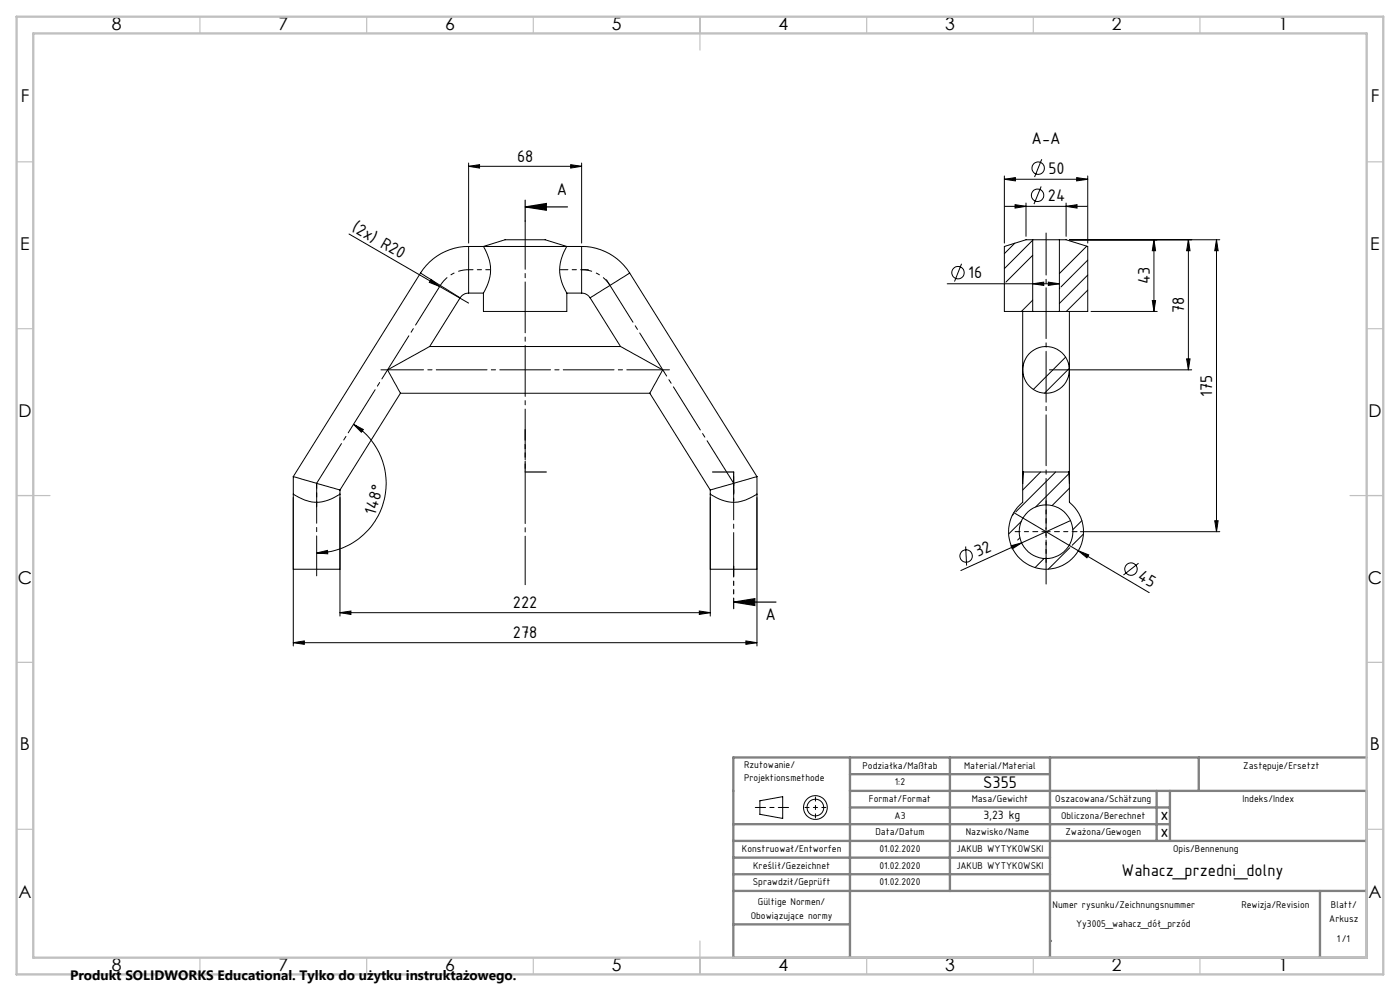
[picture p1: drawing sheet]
<svg xmlns="http://www.w3.org/2000/svg" width="420mm" height="297mm" viewBox="0 0 420 297" stroke-linecap="round" stroke-linejoin="round" font-family="sans-serif">
<g fill="none" stroke="#000" stroke-width=".3">
<path d="M140.6 49.8l3.3-.4v1zM140.6 48.9v23.9M140.6 49.8h33.9M171.2 49.4l3.3 .4-3.3 .6zM174.5 48.9v23.9M301.3 53.7l3.3-.5v1zM301.3 52.7v20.1M301.3 53.7h25M312.3 55.9l-2.1 5.3M312.5 47.7l-2.1 5.4M323 53.2l3.3 .5-3.3 .5zM326.3 52.7v20.1"/>
<path d="M104.7 70.1l27.2 15.8M140.6 73.9a16.9 16.9 0 0 0-14.4 7.9M140.6 73.9v13.9M140.6 73.9h4.4M145 73.9a12.4 12.4 0 0 1 0 13.9M145 73.9h25M145 73.9l6.5-2h12l6.5 2M170 73.9a12.4 12.4 0 0 0 0 13.9M170 73.9h4.5M174.5 73.9a16.9 16.9 0 0 1 14.4 7.9M174.5 73.9v13.9M288.5 79.1l-2.2 5.3"/>
<path d="M301.4 61.8h24.8M304.4 72.9l-3.1 3.1M304.5 61.3l3.3 .5-3.3 .6zM307.8 60.9v9.9M309.8 72l-8.5 8.5M309.8 76.5l-8 8.1M309.8 71.9h8M309.8 71.9h-2l-6.5 2v19.4h8.5M309.8 71.9v21.4M317.8 71.9h2l6.5 2v19.4h-8.5M317.8 71.9v21.4M319.8 61.8l3.3-.5v1.1z"/>
<path d="M319.8 60.9v9.9M320.8 71.9h45.1M326 73.8l-8.2 8.2M326.3 78l-8 8M346.2 71.9l.5 3.2h-1zM346.2 71.9v21.4M356.5 71.9l.5 3.2h-1zM356.5 71.9v38.9M364.9 71.9l.5 3.2h-1zM364.9 71.9v87.4M126.2 81.8l11.8 7.4M126.2 81.8l-38.2 61"/>
<path d="M129.3 83.7l2.6 2.2-3.1-1.3zM131.9 85.9l8.7 4.9M138 89.2l-9.1 14.7M140.6 87.8a3.1 3.1 0 0 0-2.6 1.4M140.6 87.8h4.4M145 87.8v5.5h25v-5.5M170 87.8h4.5M174.5 87.8a3.1 3.1 0 0 1 2.5 1.4M177 89.2l9.2 14.7M188.9 81.8l-11.9 7.4M188.9 81.8l38.2 61M284.2 85.1h33.6"/>
<path d="M306.8 93.3v48.2M309.8 85.1l3.3-.5v.9zM309.8 90l-3.4 3.3M309.8 93.3h8M314.5 84.6l3.3 .5-3.3 .4zM318 86.3l-.2 .2M320.8 93.3v57.2a11.3 11.3 0 0 1 1.3 16.5 11.3 11.3 0 0 1-16.6 0 11.3 11.3 0 0 1 1.3-16.5v-9M326.3 82.4l-8.5 8.5M326.3 87l-6.4 6.3M327.3 93.3h19.9M345.7 90.1h1l-.5 3.2zM120.1 117.9l-18.1 29"/>
<path d="M120.1 117.9h74.8M128.9 103.9l-12.6 6.9 3.8 7.1M128.9 103.9h57.3M186.2 103.9l12.6 6.9-3.9 7.1M194.9 117.9l18.2 29M314.8 110.8h42.7M319.7 107l-9.7 9.7M320.8 110.4l-7.4 7.4M356 107.6h1l-.5 3.2zM106 127.2l3 1.5-.6 .8zM106 127.2a20.9 20.9 0 0 1 9 23.4 20.9 20.9 0 0 1-20 15.1M88 149.1v44.5"/>
<path d="M88 148.1v22.5h14v-22.5M88 148.1a11.2 11.2 0 0 0 14 0M88 142.8l14 4.1M88 142.8v5.3M102 149.1v35.5M102 146.9v1.2M213.1 149.1v35.5M213.1 148.1v22.5h14v-22.5M213.1 148.1a11.2 11.2 0 0 0 14 0M213.1 146.9v1.2M227.1 149.1v44.5M227.1 142.8l-14 4.1"/>
<path d="M227.1 142.8v5.3M304 154.2l-.3 .3M304.1 153.6l40.7 24M306.4 156.3l-3.8 3.8M306.8 141.5h.3M307.1 141.5l-.3 3.3M307.1 141.5h13.5M312.2 141.5l-5.4 5.4M312.6 159.3h2.5M313.8 158.1v2.5M316.7 141.5l-12 11.9M320.6 141.5l.2 3.3"/>
<path d="M320.6 141.5h.2M320.6 142l-9.9 9.9M320.8 146.3l-5.2 5.2M321.1 156l-32.8 15M324.1 159.3h41.8M324.6 156l-2.8 2.7M364.4 156.1h1l-.5 3.2zM95 165.7l3.2-.7 .1 1zM289.7 163.8l.3 5.7M303.3 163.6l3.2-.9-2.8 1.8zM306 161.2l-.7 .7M313.2 167.4l-2.7 2.7"/>
<path d="M321 164.1l-6.5 6.5M323.5 165.1l3.1 1.2-.5 .9zM325 160.1l-3.3 3.3M341.6 168.8l-4.6 3.5M88 192.6l3.3-.5v1zM88 192.6h139.1M102 183.6l3.3-.5v1zM102 183.6h111.1M209.8 183.1l3.3 .5-3.3 .5zM223.8 192.1l3.3 .5-3.3 .5zM228 240l6.8-1.2v6.5l-6.8-1.3z"/>
<circle cx="311.3" cy="58.5" r="1.87"/>
<circle cx="311.4" cy="50.4" r="1.87"/>
<circle cx="287.4" cy="81.7" r="1.87"/>
<circle cx="313.8" cy="110.8" r="7"/>
<circle cx="313.8" cy="159.3" r="8.1"/>
<circle cx="289.8" cy="166.6" r="1.86"/>
<circle cx="339.3" cy="170.6" r="1.86"/>
<circle cx="244.6" cy="242" r="3.6"/>
<circle cx="244.6" cy="242" r="2.49"/>
</g>
<path d="M140.6 80.8a10 10 0 0 0-8.5 4.7M183 85.5a10 10 0 0 0-8.5-4.7" fill="none" stroke="#000" stroke-width=".3" stroke-dasharray="15.2 1.3 1.3 1.3" stroke-dashoffset="12.1" stroke-linecap="butt"/>
<path d="M157.6 62l6.3-1v2zM157.6 62h12.7M220.1 180.4l6.3-1v2.1zM220.1 180.4h12.7" fill="none" stroke="#000" stroke-width=".35"/>
<path d="M157.6 66.2v109" fill="none" stroke="#000" stroke-width=".3" stroke-dasharray="15.2 1.3 1.3 1.3" stroke-dashoffset=".7"/>
<path d="M147.1 80.8h-6.5" fill="none" stroke="#000" stroke-width=".3" stroke-dasharray="15.2 1.3 1.3 1.3" stroke-dashoffset="13.9"/>
<path d="M132.1 85.5l-37.1 59.3" fill="none" stroke="#000" stroke-width=".3" stroke-dasharray="15.2 1.3 1.3 1.3" stroke-dashoffset="1.2"/>
<path d="M95 144.8v7" fill="none" stroke="#000" stroke-width=".3" stroke-dasharray="15.2 1.3 1.3 1.3" stroke-dashoffset="13.6"/>
<path d="M181.9 83.8l38.2 61" fill="none" stroke="#000" stroke-width=".3" stroke-dasharray="15.2 1.3 1.3 1.3" stroke-dashoffset=".2"/>
<path d="M168.1 80.8h8.4" fill="none" stroke="#000" stroke-width=".3" stroke-dasharray="15.2 1.3 1.3 1.3" stroke-dashoffset="12.9"/>
<path d="M220.1 144.8v5.3" fill="none" stroke="#000" stroke-width=".3" stroke-dasharray="15.2 1.3 1.3 1.3" stroke-dashoffset="14.5"/>
<path d="M95 144.8v27.8" fill="none" stroke="#000" stroke-width=".3" stroke-dasharray="15.2 1.3 1.3 1.3" stroke-dashoffset="3.3"/>
<path d="M220.1 142.8v29.8" fill="none" stroke="#000" stroke-width=".3" stroke-dasharray="15.2 1.3 1.3 1.3" stroke-dashoffset="2.3"/>
<path d="M200.8 110.8h-86.5" fill="none" stroke="#000" stroke-width=".3" stroke-dasharray="15.2 1.3 1.3 1.3" stroke-dashoffset="2.4"/>
<path d="M313.8 175v-105.2" fill="none" stroke="#000" stroke-width=".3" stroke-dasharray="15.2 1.3 1.3 1.3" stroke-dashoffset="2.6"/>
<path d="M311.3 159.3h-6.8M313.8 156.8v-6.8M316.3 159.3h6.8M313.8 161.8v6.8" fill="none" stroke="#000" stroke-width=".3" stroke-dasharray="15.2 1.3 1.3 1.3" stroke-dashoffset="13.7"/>
<path d="M157.6 141.5v-12.7M220.1 182.4v-12.7" fill="none" stroke="#000" stroke-width=".35" stroke-dasharray="6.3 1.3 1.3 1.3 1.3 1.3" stroke-dashoffset="3.2"/>
<path d="M157.6 66.3v-6.3M163.9 141.5h-6.3M220.1 141.5h-6.3M220.1 147.8v-6.3" fill="none" stroke="#000" stroke-width=".35" stroke-dasharray="6.3 1.3 1.3 1.3 1.3 1.3"/>
<path d="M244.6 238.9v6.2M241.5 242h6.3" fill="none" stroke="#000" stroke-width=".3" stroke-dasharray="15.2 1.3 1.3 1.3" stroke-dashoffset="14"/>
<path d="M226.6 242h10" fill="none" stroke="#000" stroke-width=".3" stroke-dasharray="15.2 1.3 1.3 1.3" stroke-dashoffset="12.2"/>
<g fill="none" stroke="#808080" stroke-width=".7">
<path d="M255 227v60M255 232h60M285 227v40M315 227v60M347 237v15M351 237v15M359.6 227v10M410 227h-190v60h190v-50h-155M220 247h131M220 252h190M220 257h95M255 242h96"/>
<path d="M220 262h95M220 267h190M220 277h35M396 267v20M315 282h.1"/>
</g>
<g fill="none" stroke="#c0c0c0" stroke-width=".35">
<path d="M60 5v5M110 5v5M160 5v5M210 5v10M260 5v5M310 5v5M360 5v5M5 48.5h5M410 48.5h5M5 98.5h5M410 98.5h5M5 148.5h10"/>
<path d="M405 148.5h10M5 198.5h5M410 198.5h5M5 248.5h5M410 248.5h5M60 287v5M110 287v5M160 287v5M210 282v10M260 287v5M310 287v5M360 287v5"/>
</g>
<path d="M5 5h410v287h-410zM10 10h400v277h-400z" fill="none" stroke="#c0c0c0" stroke-width=".7"/>
<g fill="#000">
<path d="M129.3 83.7l2.6 2.2-3.1-1.3zM303.3 163.6l3.2-.9-2.8 1.8zM323.5 165.1l3.1 1.2-.5 .9z"/>
<path d="M140.6 49.8l3.3-.4v1zM171.2 49.4l3.3 .4-3.3 .6z"/>
<path d="M301.3 53.7l3.3-.5v1zM323 53.2l3.3 .5-3.3 .5z"/>
<path d="M157.6 62l6.3-1v2zM220.1 180.4l6.3-1v2.1z"/>
<path d="M364.9 71.9l.5 3.2h-1zM364.4 156.1h1l-.5 3.2zM346.2 71.9l.5 3.2h-1zM345.7 90.1h1l-.5 3.2zM356.5 71.9l.5 3.2h-1zM356 107.6h1l-.5 3.2z"/>
<path d="M95 165.7l3.2-.7 .1 1zM106 127.2l3 1.5-.6 .8z"/>
<path d="M88 192.6l3.3-.5v1zM223.8 192.1l3.3 .5-3.3 .5zM304.5 61.3l3.3 .5-3.3 .6zM319.8 61.8l3.3-.5v1.1zM309.8 85.1l3.3-.5v.9zM314.5 84.6l3.3 .5-3.3 .4z"/>
<path d="M209.8 183.1l3.3 .5-3.3 .5zM102 183.6l3.3-.5v1z"/>
</g>
<g font-size="5.4">
<text x="309.5" y="43">A-A</text>
<text x="155.1" y="48.6">68</text>
<text x="314.5" y="52.1">50</text>
<text x="167.1" y="58.5">A</text>
<text x="314.4" y="60.2">24</text>
<text x="105.3" y="69" transform="rotate(30 105.3 69)">(2x) R20</text>
<text x="290.5" y="83.4">16</text>
<text x="344.9" y="85.2" transform="rotate(-90 344.9 85.2)">43</text>
<text x="355.3" y="93.8" transform="rotate(-90 355.3 93.8)">78</text>
<text x="363.7" y="118.9" transform="rotate(-90 363.7 118.9)">175</text>
<text x="112.6" y="154.6" transform="rotate(-74 112.6 154.6)">148°</text>
<text x="293.4" y="166.9" transform="rotate(-24 293.4 166.9)">32</text>
<text x="341.1" y="173.6" transform="rotate(31 341.1 173.6)">45</text>
<text x="153.9" y="182.4">222</text>
<text x="229.6" y="185.9">A</text>
<text x="153.9" y="191.3">278</text>
<text x="295" y="236.3">S355</text>
<text x="348.2" y="245.7">x</text>
<text x="348.2" y="250.8">x</text>
<text x="336.5" y="262.4">Wahacz_przedni_dolny</text>
</g>
<g font-size="5.3">
<text x="33.5" y="8.9">8</text>
<text x="83.5" y="8.9">7</text>
<text x="133.5" y="8.9">6</text>
<text x="183.5" y="8.9">5</text>
<text x="233.5" y="8.9">4</text>
<text x="283.5" y="8.9">3</text>
<text x="333.5" y="8.9">2</text>
<text x="383.5" y="8.9">1</text>
<text x="6.2" y="30.7">F</text>
<text x="411.2" y="30.7">F</text>
<text x="6.1" y="74.9">E</text>
<text x="411.1" y="74.9">E</text>
<text x="5.5" y="124.9">D</text>
<text x="410.5" y="124.9">D</text>
<text x="5.3" y="174.9">C</text>
<text x="410.3" y="174.9">C</text>
<text x="6" y="224.9">B</text>
<text x="411" y="224.9">B</text>
<text x="5.5" y="269.2">A</text>
<text x="410.5" y="269.2">A</text>
<text x="33.5" y="290.9">8</text>
<text x="83.5" y="290.9">7</text>
<text x="133.5" y="290.9">6</text>
<text x="183.5" y="290.9">5</text>
<text x="233.5" y="290.9">4</text>
<text x="283.5" y="290.9">3</text>
<text x="333.5" y="290.9">2</text>
<text x="383.5" y="290.9">1</text>
</g>
<text font-size="4.1" x="21" y="293.7">Produkt SOLIDWORKS Educational. Tylko do użytku instruktażowego.</text>
<text font-size="3.9" x="295" y="245.4">3,23 kg</text>
<g font-size="3.2">
<text x="223.2" y="230">Rzutowanie/</text>
<text x="258.7" y="230.4">Podziałka/Maßtab</text>
<text x="289.3" y="230.4">Material/Material</text>
<text x="373" y="230.4">Zastępuje/Ersetzt</text>
<text x="223.2" y="234.2">Projektionsmethode</text>
<text x="268.5" y="235.3">1:2</text>
<text x="260.7" y="240.4">Format/Format</text>
<text x="268.4" y="245.4">A3</text>
<text x="291.5" y="240.4">Masa/Gewicht</text>
<text x="316.6" y="240.4">Oszacowana/Schätzung</text>
<text x="318.3" y="245.4">Obliczona/Berechnet</text>
<text x="372.7" y="240.4">Indeks/Index</text>
<text x="262.6" y="250.4">Data/Datum</text>
<text x="289.8" y="250.4">Nazwisko/Name</text>
<text x="319.6" y="250.4">Zważona/Gewogen</text>
<text x="222.6" y="255.4">Konstruował/Entworfen</text>
<text x="263.9" y="255.4">01.02.2020</text>
<text x="286.9" y="255.4">JAKUB WYTYKOWSKI</text>
<text x="351.9" y="255.4">Opis/Bennenung</text>
<text x="225.9" y="260.4">Kreślił/Gezeichnet</text>
<text x="263.9" y="260.4">01.02.2020</text>
<text x="286.9" y="260.4">JAKUB WYTYKOWSKI</text>
<text x="225.8" y="265.4">Sprawdził/Geprüft</text>
<text x="263.9" y="265.4">01.02.2020</text>
<text x="225.2" y="275.4">Obowiązujące normy</text>
<text x="227.4" y="271.3">Gültige Normen/</text>
<text x="315.8" y="272.1">Numer rysunku/Zeichnungsnummer</text>
<text x="372.4" y="272.1">Rewizja/Revision</text>
<text x="399.3" y="272">Blatt/</text>
<text x="322.8" y="277.9">Yy3005_wahacz_dół_przód</text>
<text x="398.8" y="276.2">Arkusz</text>
<text x="401.1" y="282.2">1/1</text>
</g>
</svg>
